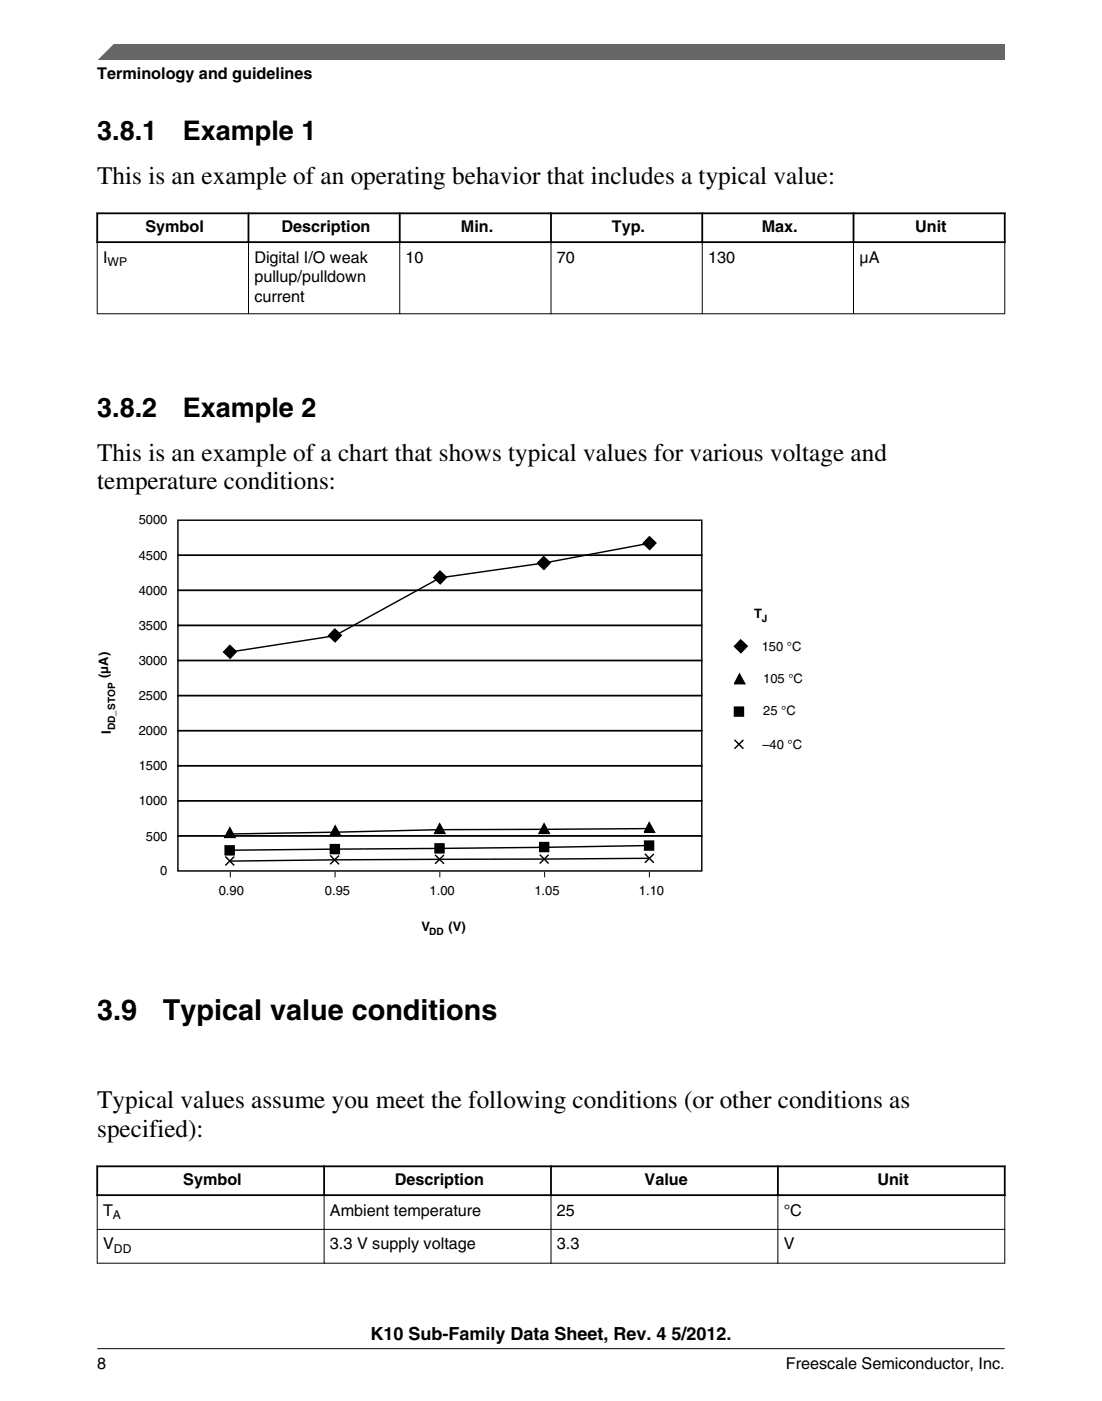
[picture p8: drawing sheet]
<svg xmlns="http://www.w3.org/2000/svg" width="216mm" height="274mm" viewBox="0 0 216 274" stroke-linecap="round" stroke-linejoin="round" font-family="sans-serif">
<path d="M18.9 41.8h178.1M18.9 47.4h178.1M19 41.6v6M48.7 41.6v6M78.3 41.6v6M107.9 41.6v6M137.6 41.6v6M167.2 41.6v6M196.8 41.6v6" fill="none" stroke="#000" stroke-width=".35"/>
<g fill="none" stroke="#000" stroke-width=".2">
<path d="M19 47.6v13.9M48.7 47.2v14.3M78.3 47.2v14.3M107.9 47.2v14.3M137.6 47.2v14.3M167.2 47.2v14.3M196.8 47.6v13.9M19 61.4h177.9M45.1 170.7v1.1M65.6 170.7v1.1M86.2 170.7v1.1M106.7 170.7v1.1"/>
<path d="M127.2 170.7v1.1"/>
</g>
<g fill="none" stroke="#000" stroke-width=".28">
<path d="M34.9 101.9h102.6v6.8h-102.6zM34.9 108.7h102.6v6.9h-102.6zM34.9 115.6h102.6v6.9h-102.6zM86.2 111.8l1.3 1.2-1.2 1.3-1.3-1.2zM106.5 109l1.3 1.2-1.2 1.3-1.3-1.2zM127.2 105.1l1.3 1.2-1.2 1.3-1.3-1.2zM127.3 106.4l-20.8 3.8-20.3 2.9-20.6 11.4-20.6 3.2M34.9 122.5h102.6v6.8h-102.6zM34.9 129.3h102.6v6.9h-102.6zM34.9 136.2h102.6v6.9h-102.6zM45 126.4l1.3 1.2-1.2 1.3-1.3-1.2zM65.6 123.2l1.3 1.2-1.2 1.3-1.3-1.2z"/>
<path d="M143.9 138.5h1.8v1.7h-1.8zM145.1 125.3l1.3 1.2-1.2 1.3-1.3-1.2zM34.9 143.1h102.6v6.8h-102.6zM34.9 149.9h102.6v6.9h-102.6zM34.9 156.8h102.6v6.9h-102.6zM143.9 144.9l1.7 1.7M145.6 144.9l-1.7 1.7M34.9 163.7h102.6v6.8h-102.6zM44.1 165.6h1.8v1.8h-1.8zM44.1 167.7l1.8 1.8M45.9 167.7l-1.8 1.8M64.7 167.5l1.7 1.7"/>
<path d="M64.7 165.4h1.8v1.7h-1.8zM66.4 167.5l-1.7 1.7M85.2 165.2h1.8v1.8h-1.8zM85.2 167.4l1.8 1.7M87 167.4l-1.8 1.7M105.7 165h1.8v1.7h-1.8zM105.7 167.3l1.8 1.8M107.5 167.4l-1.8 1.7M126.3 164.7h1.7v1.7h-1.7zM126.3 167.2l1.8 1.7M127.2 165.6l-20.6 .3-61.6 .6M127.2 162.2l-41 .3-41.3 .8"/>
<path d="M127.2 168.1l-61.6 .3-20.6 .2M128.1 167.2l-1.8 1.7"/>
</g>
<path d="M86.2 111.8l1.3 1.2-1.2 1.3-1.3-1.2zM106.5 109l1.3 1.2-1.2 1.3-1.3-1.2zM127.2 105.1l1.3 1.2-1.2 1.3-1.3-1.2zM45 126.4l1.3 1.2-1.2 1.3-1.3-1.2zM65.6 123.2l1.3 1.2-1.2 1.3-1.3-1.2zM145.1 125.3l1.3 1.2-1.2 1.3-1.3-1.2zM143.9 138.5h1.8v1.7h-1.8zM44.1 165.6h1.8v1.8h-1.8zM64.7 165.4h1.8v1.7h-1.8zM85.2 165.2h1.8v1.8h-1.8zM105.7 165h1.8v1.7h-1.8zM126.3 164.7h1.7v1.7h-1.7z" fill="#000"/>
<g fill="#000" stroke="#000" stroke-width=".28">
<path d="M144.9 132l1 1.9h-2z" fill-rule="evenodd"/>
<path d="M45 162.1l1 1.9h-2z" fill-rule="evenodd"/>
<path d="M65.7 161.7l1 1.9h-2z" fill-rule="evenodd"/>
<path d="M86.1 161.3l1.1 1.9h-2.1z" fill-rule="evenodd"/>
<path d="M106.6 161.3l1 1.9h-2z" fill-rule="evenodd"/>
<path d="M127.2 161.1l1 1.9h-2z" fill-rule="evenodd"/>
</g>
<g fill="#fff">
<path d="M19 228.4h177.8v20.8h-177.8z" fill-rule="evenodd"/>
<path d="M19.2 228.5h44.1v5.3h-44.1z" fill-rule="evenodd"/>
<path d="M63.7 228.5h44.1v5.3h-44.1z" fill-rule="evenodd"/>
<path d="M108.1 228.5h44.1v5.3h-44.1z" fill-rule="evenodd"/>
<path d="M152.6 228.5h44.1v5.3h-44.1z" fill-rule="evenodd"/>
<path d="M19.1 234.2h44.3v6.4h-44.3z" fill-rule="evenodd"/>
<path d="M63.6 234.2h44.3v6.4h-44.3z" fill-rule="evenodd"/>
<path d="M108 234.2h44.3v6.4h-44.3z" fill-rule="evenodd"/>
<path d="M152.5 234.2h44.3v6.4h-44.3z" fill-rule="evenodd"/>
<path d="M19.1 240.8h44.3v6.5h-44.3z" fill-rule="evenodd"/>
<path d="M63.6 240.8h44.3v6.5h-44.3z" fill-rule="evenodd"/>
<path d="M108 240.8h44.3v6.5h-44.3z" fill-rule="evenodd"/>
<path d="M152.5 240.8h44.3v6.5h-44.3z" fill-rule="evenodd"/>
</g>
<path d="M18.9 228.4h178.1M18.9 234h178.1M19 228.2v6M63.5 228.2v6M107.9 228.2v6M152.4 228.2v6M196.8 228.2v6" fill="none" stroke="#000" stroke-width=".35"/>
<path d="M19 234.2v13.2M63.5 233.8v13.6M107.9 233.8v13.6M152.4 233.8v13.6M196.8 234.2v13.2M19 240.7h177.9M19 247.3h177.9" fill="none" stroke="#000" stroke-width=".2"/>
<path d="M19 11.7l5.7-3.1 172.2 .1v3z" fill="#666"/>
<path d="M22.5 8.6l-3.1 3.1" fill="none" stroke="#666" stroke-width=".28"/>
<path d="M19 264.1h177.8" fill="none" stroke="#000" stroke-width=".2"/>
<g font-size="5.6">
<text x="19" y="199.7">3.9</text>
<text x="31.9" y="199.7">Typical value conditions</text>
</g>
<g font-size="5.3">
<text x="19" y="27.5">3.8.1</text>
<text x="35.8" y="27.5">Example 1</text>
<text x="19" y="81.6">3.8.2</text>
<text x="35.8" y="81.6">Example 2</text>
</g>
<g font-size="4.9">
<text x="19.1" y="36.1">This is an example of an operating behavior that includes a typical value:</text>
<text x="19.1" y="90.2">This is an example of a chart that shows typical values for various voltage and</text>
<text x="19.1" y="95.8">temperature conditions:</text>
<text x="19.1" y="217">Typical values assume you meet the following conditions (or other conditions as</text>
<text x="19.1" y="222.7">specified):</text>
</g>
<text font-size="3.5" x="72.6" y="262.3">K10 Sub-Family Data Sheet, Rev. 4 5/2012.</text>
<g font-size="3.2">
<text x="19" y="15.5">Terminology and guidelines</text>
<text x="28.5" y="45.4">Symbol</text>
<text x="55.1" y="45.4">Description</text>
<text x="90.3" y="45.4">Min.</text>
<text x="119.9" y="45.4">Typ.</text>
<text x="149.2" y="45.4">Max.</text>
<text x="179.3" y="45.4">Unit</text>
<text x="20.2" y="51.4">I</text>
<text x="49.8" y="51.4">Digital I/O weak</text>
<text x="79.5" y="51.4">10</text>
<text x="109.1" y="51.4">70</text>
<text x="138.7" y="51.4">130</text>
<text x="168.4" y="51.4">µA</text>
<text x="49.8" y="55.3">pullup/pulldown</text>
<text x="49.8" y="59.2">current</text>
<text x="35.9" y="232">Symbol</text>
<text x="77.3" y="232">Description</text>
<text x="126.3" y="232">Value</text>
<text x="171.9" y="232">Unit</text>
<text x="20.2" y="238">T</text>
<text x="64.6" y="238">Ambient temperature</text>
<text x="109.1" y="238">25</text>
<text x="153.5" y="238">°C</text>
<text x="20.2" y="244.6">V</text>
<text x="64.6" y="244.6">3.3 V supply voltage</text>
<text x="109.1" y="244.6">3.3</text>
<text x="153.5" y="244.6">V</text>
<text x="19" y="268">8</text>
<text x="154" y="268">Freescale Semiconductor, Inc.</text>
</g>
<g font-size="2.5">
<text x="27.2" y="102.7">5000</text>
<text x="27.2" y="109.6">4500</text>
<text x="27.2" y="116.5">4000</text>
<text x="27.2" y="123.3">3500</text>
<text x="147.7" y="121.1">T</text>
<text x="27.2" y="130.2">3000</text>
<text x="149.2" y="127.4">150 °C</text>
<text x="21.2" y="132.7" transform="rotate(-90 21.2 132.7)">(μA)</text>
<text x="27.2" y="137.1">2500</text>
<text x="149.5" y="133.8">105 °C</text>
<text x="21.7" y="143.8" transform="rotate(-90 21.7 143.8)">I</text>
<text x="27.2" y="144">2000</text>
<text x="149.5" y="140">25 °C</text>
<text x="149.4" y="146.6">–40 °C</text>
<text x="27.2" y="150.8">1500</text>
<text x="27.2" y="157.7">1000</text>
<text x="28.6" y="164.6">500</text>
<text x="31.4" y="171.4">0</text>
<text x="42.9" y="175.3">0.90</text>
<text x="63.7" y="175.2">0.95</text>
<text x="84.2" y="175.3">1.00</text>
<text x="104.7" y="175.2">1.05</text>
<text x="125.2" y="175.3">1.10</text>
<text x="82.6" y="182.3">V</text>
<text x="87.9" y="182.3">(V)</text>
</g>
<g font-size="2.4">
<text x="21.1" y="52">WP</text>
<text x="22.1" y="238.6">A</text>
<text x="22.3" y="245.3">DD</text>
</g>
<g font-size="2">
<text x="149.3" y="121.9">J</text>
<text x="22.6" y="143" transform="rotate(-90 22.6 143)">DD_STOP</text>
<text x="84.1" y="183.1">DD</text>
</g>
</svg>
